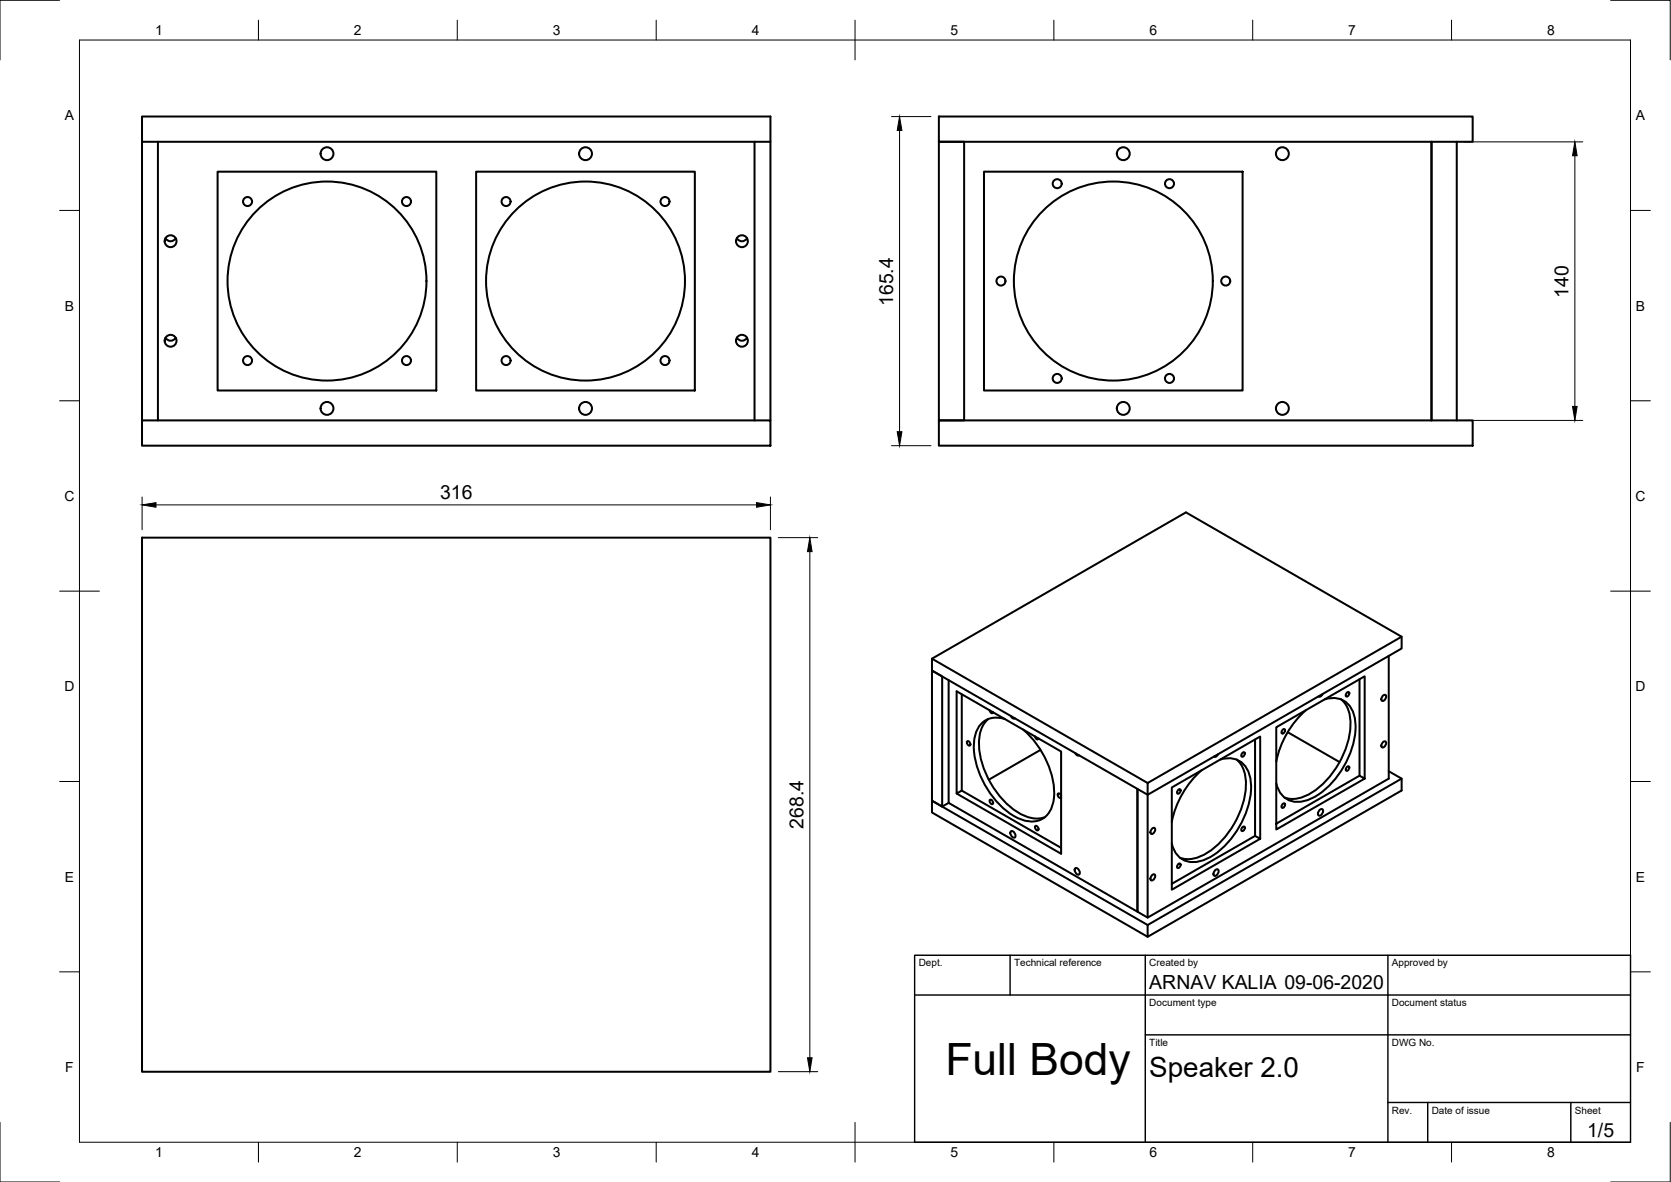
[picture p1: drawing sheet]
<svg xmlns="http://www.w3.org/2000/svg" width="420mm" height="297mm" viewBox="0 0 420 297" stroke-linecap="round" stroke-linejoin="round" font-family="sans-serif">
<!-- layer: Visible -->
<g fill="none" stroke="#000" stroke-width=".51">
<path d="M35.7 35.6v-6.3h158v76.3M35.7 35.6v70M35.7 35.6h158M39.7 35.6v70M189.7 35.6v70M236.1 35.6h6.3v70h-6.3zM236.1 29.3h134.2v6.3h-134.2zM359.9 35.6v70M366.3 35.6v70M44.2 59.9a1.49 1.49 0 0 1-2.6 0M54.7 43.1h55v55h-55zM119.7 43.1h55v55h-55z"/>
<path d="M187.8 59.9a1.49 1.49 0 0 1-2.5 0M247.4 43.1h65v55h-65zM44.2 84.9a1.49 1.49 0 0 1-2.6 0M187.8 84.9a1.49 1.49 0 0 1-2.5 0M35.7 105.6h158v6.4h-158zM236.1 105.6h134.2v6.4h-134.2zM35.7 135.1h158v134.2h-158zM234.3 168.5l2.6 1.5v32.7l-2.6-1.5zM234.3 165.5l63.9-36.7 54.2 31.2v3l-63.8 36.7v30.9M241.8 174.5v24.2l-1.3 .7v-25.7l26.3 15.2v25.7l-26.3-15.2M248.8 178.5l.1 .2a.55 .55 0 0 0 .7 .5l.1-.2M254.2 179.9l.5 .6h.5"/>
<path d="M328.4 178.4a23.5 23.5 0 0 0-7.5 13M332.6 174.4l-.6 .6h-.5M333.1 175.8a5.6 5.6 0 0 1 7.6 5 21.2 21.2 0 0 1-6.1 16.3 12.1 12.1 0 0 1-8.8 4.4 5.4 5.4 0 0 1-4.9-4.7M337.2 175.8a9.1 9.1 0 0 1 2.2 8.7 22.1 22.1 0 0 1-11.1 15.5 7.1 7.1 0 0 1-5.3 .4M338.6 174.2l.2-.3 .4 .1a.71 .71 0 0 1-.1 .7 .71 .71 0 0 1-.7 .3zM341.8 170.7v24.2M347.7 174.9l.7-.3a.99 .99 0 0 1-.9 1.5l-.2-.4zM349.2 164.8v30.9l-60.6 34.9-2.6-1.5v-30.8v30.8l-47.5-27.3v-30.9M352.4 160l-63.8 36.8v2.9l-54.3-31.2v-3l54.3 31.3M241.8 198.7l25 14.4M243.2 186.3l.1-.1a.71 .71 0 0 1 .5 1.2 .84 .84 0 0 1-.6-1.1zM248.5 180.7a9.1 9.1 0 0 0-2.1 8.7 22.1 22.1 0 0 0 11.1 15.6 7.1 7.1 0 0 0 5.2 .4"/>
<path d="M252.7 180.7a5.5 5.5 0 0 0-7.6 4.4 19.4 19.4 0 0 0 3.9 14.4 16.3 16.3 0 0 0 9.4 6.9 5.4 5.4 0 0 0 6.4-4.7 19.1 19.1 0 0 0-3.7-14.1 21.7 21.7 0 0 0-3.8-4.3M260.2 185l.1 .3a.55 .55 0 0 0 .8 .5v-.2M261.6 188.5l-13 7.4M270.3 189.2l.6 .6h.5M296.2 198.6l.2-.2h.4a.71 .71 0 0 1-.1 .7 .71 .71 0 0 1-.7 .3zM302.2 193.6a23.5 23.5 0 0 0-7.6 13M306.3 189.5l-.5 .6h-.6M306.8 190.9a5.6 5.6 0 0 1 7.6 5 21.2 21.2 0 0 1-6.1 16.3 12.1 12.1 0 0 1-8.8 4.4 5.4 5.4 0 0 1-4.9-4.6M310.9 190.9a9.1 9.1 0 0 1 2.2 8.7 22.1 22.1 0 0 1-11.1 15.6 7.1 7.1 0 0 1-5.3 .4M312.3 189.3l.3-.2h.4a.71 .71 0 0 1-.1 .7 .71 .71 0 0 1-.7 .3zM315.6 185.8v24.3M322.4 183.5l.3-.2h.4a.71 .71 0 0 1-.1 .7 .71 .71 0 0 1-.7 .3z"/>
<path d="M323.8 184l13 7.5M338.6 192.8l.2-.2h.4a.71 .71 0 0 1-.1 .8 .71 .71 0 0 1-.7 .2zM343.1 195.7v-25.7l-22.2 12.8v25.7l22.2-12.8-1.3-.8-20.9 12.1M347.7 186.6l.7-.3a.99 .99 0 0 1-.9 1.5l-.2-.4zM349.2 193.8l3.2 1.9v3l-63.8 36.7v-2.9l63.8-36.8M238.5 201.8l-1.6 .9M248.9 201l.1-.1a.71 .71 0 0 1 .5 1.2 .84 .84 0 0 1-.6-1.1zM254.2 208.9a1.06 1.06 0 0 1 .9 1.6 1.06 1.06 0 0 1-.9-1.6zM260.3 207.6l.1-.1a.71 .71 0 0 1 .5 1.2 .84 .84 0 0 1-.6-1.1zM266.8 200.1l-.3-.6-.4-.1a.62 .62 0 0 0 0 .8 .62 .62 0 0 0 .7 .2M270.4 218.2a1.06 1.06 0 0 1 .9 1.6 1.06 1.06 0 0 1-.9-1.6zM289.6 208.3l.7-.2a.99 .99 0 0 1-.9 1.4l-.1-.3z"/>
<path d="M289.6 220l.7-.3a.99 .99 0 0 1-.9 1.5l-.1-.4zM296.2 217.2l.2-.2 .4 .1a.71 .71 0 0 1-.1 .7 .71 .71 0 0 1-.7 .3zM305.5 218.7l.7-.2a1.06 1.06 0 0 1-.9 1.6 .92 .92 0 0 1 .2-1.4zM312.3 208l.3-.3 .4 .1a.71 .71 0 0 1-.1 .7 .71 .71 0 0 1-.7 .3zM316.9 210.8v-25.7l-22.3 12.8v25.7l22.3-12.8-1.3-.7-21 12M322.4 202.1l.3-.2 .4 .1a.71 .71 0 0 1-.1 .7 .71 .71 0 0 1-.7 .2zM331.8 203.6l.7-.2a1.06 1.06 0 0 1-.9 1.5 .92 .92 0 0 1 .2-1.3zM288.6 232.5l-54.3-31.3v3l54.3 31.2"/>
<circle cx="82.2" cy="38.6" r="1.62"/>
<circle cx="147.2" cy="38.6" r="1.62"/>
<circle cx="282.4" cy="38.6" r="1.62"/>
<circle cx="322.4" cy="38.6" r="1.62"/>
<circle cx="62.2" cy="50.6" r="1.13"/>
<circle cx="102.2" cy="50.6" r="1.13"/>
<circle cx="127.2" cy="50.6" r="1.13"/>
<circle cx="167.2" cy="50.6" r="1.13"/>
<circle cx="265.8" cy="46.2" r="1.13"/>
<circle cx="294.1" cy="46.2" r="1.13"/>
<circle cx="42.9" cy="60.6" r="1.49"/>
<circle cx="82.2" cy="70.6" r="25"/>
<circle cx="147.2" cy="70.6" r="25"/>
<circle cx="186.6" cy="60.6" r="1.49"/>
<circle cx="251.7" cy="70.6" r="1.13"/>
<circle cx="279.9" cy="70.6" r="25"/>
<circle cx="308.2" cy="70.6" r="1.13"/>
<circle cx="42.9" cy="85.6" r="1.49"/>
<circle cx="62.2" cy="90.6" r="1.13"/>
<circle cx="102.2" cy="90.6" r="1.13"/>
<circle cx="127.2" cy="90.6" r="1.13"/>
<circle cx="167.2" cy="90.6" r="1.13"/>
<circle cx="186.6" cy="85.6" r="1.49"/>
<circle cx="265.8" cy="95.1" r="1.13"/>
<circle cx="294.1" cy="95.1" r="1.13"/>
<circle cx="82.2" cy="102.6" r="1.62"/>
<circle cx="147.2" cy="102.6" r="1.62"/>
<circle cx="282.4" cy="102.6" r="1.62"/>
<circle cx="322.4" cy="102.6" r="1.62"/>
</g>
<!-- layer: Border -->
<g fill="none" stroke="#000" stroke-width=".25">
<path d="M15 .1h-15v15M20 10.1h390v276.9h-390zM65 5.1v5M115 5.1v5M165 5.1v5M215 5.1v10M265 5.1v5M315 5.1v5M365 5.1v5M405 .1h15v15M15 52.9h5M410 52.9h5"/>
<path d="M15 100.7h5M410 100.7h5M15 148.6h10M405 148.6h10M15 196.4h5M410 196.4h5M15 244.2h5M410 244.2h5M0 282.1v14.9h15M65 287v5M115 287v5M165 287v5"/>
<path d="M215 282.1v9.9M265 287v5M315 287v5M365 287v5M420 282.1v14.9h-15"/>
</g>
<!-- layer: TitleBlock -->
<path d="M230 240.1h180v46.9h-180zM230 250h180M254 240.1v9.9M288 240.1v46.9M349 240.1v46.9M288 260.1h122M349 277.1h61M359 277.1v9.9M395 277.1v9.9" fill="none" stroke="#000" stroke-width=".36"/>
<!-- layer: Dimensions -->
<path d="M224.2 29.3h9.9M226.2 32.8v75.7M368.3 35.7h29.7M396 39.1v63M224.2 112h9.9M368.3 105.6h29.7M35.7 124.9v8.2M39.2 126.9h151M193.7 124.9v8.2M195.7 135.1h9.9M203.6 138.6v127.2M195.7 269.3h9.9" fill="none" stroke="#000" stroke-width=".25"/>
<path d="M226.2 29.3l.6 3.5h-1.2zM396 35.7l.6 3.4h-1.2zM225.6 108.5h1.2l-.6 3.5zM395.4 102.1h1.2l-.6 3.5zM35.7 126.9l3.5-.6v1.2zM190.2 126.3l3.5 .6-3.5 .6zM203.6 135.1l.6 3.5h-1.2zM203 265.8h1.2l-.6 3.5z" fill="#000" stroke="#000" stroke-width=".25"/>
<text font-size="11.2" x="237.7" y="270.1">Full Body</text>
<text font-size="7" x="289" y="270.6">Speaker 2.0</text>
<g font-size="4.9">
<text x="224.6" y="76.9" transform="rotate(-90 224.6 76.9)">165.4</text>
<text x="394.4" y="74.9" transform="rotate(-90 394.4 74.9)">140</text>
<text x="110.7" y="125.3">316</text>
<text x="202.1" y="208.3" transform="rotate(-90 202.1 208.3)">268.4</text>
<text x="289" y="248.5">ARNAV KALIA 09-06-2020</text>
<text x="399.1" y="285.7">1/5</text>
</g>
<g font-size="3.5">
<text x="39" y="8.8">1</text>
<text x="89" y="8.8">2</text>
<text x="139" y="8.8">3</text>
<text x="189" y="8.8">4</text>
<text x="239" y="8.8">5</text>
<text x="289" y="8.8">6</text>
<text x="339" y="8.8">7</text>
<text x="389" y="8.8">8</text>
<text x="16.3" y="30.2">A</text>
<text x="411.3" y="30.2">A</text>
<text x="16.3" y="78">B</text>
<text x="411.3" y="78">B</text>
<text x="16.2" y="125.9">C</text>
<text x="411.2" y="125.9">C</text>
<text x="16.2" y="173.7">D</text>
<text x="411.2" y="173.7">D</text>
<text x="16.3" y="221.6">E</text>
<text x="411.3" y="221.6">E</text>
<text x="16.4" y="269.4">F</text>
<text x="411.4" y="269.4">F</text>
<text x="39" y="290.8">1</text>
<text x="89" y="290.8">2</text>
<text x="139" y="290.8">3</text>
<text x="189" y="290.8">4</text>
<text x="239" y="290.8">5</text>
<text x="289" y="290.8">6</text>
<text x="339" y="290.8">7</text>
<text x="389" y="290.8">8</text>
</g>
<g font-size="2.5">
<text x="231" y="242.9">Dept.</text>
<text x="255" y="242.9">Technical reference</text>
<text x="289" y="242.9">Created by</text>
<text x="350" y="242.9">Approved by</text>
<text x="289" y="252.8">Document type</text>
<text x="350" y="252.8">Document status</text>
<text x="289" y="262.9">Title</text>
<text x="350" y="262.9">DWG No.</text>
<text x="350" y="279.9">Rev.</text>
<text x="360" y="279.9">Date of issue</text>
<text x="396" y="279.9">Sheet</text>
</g>
</svg>
